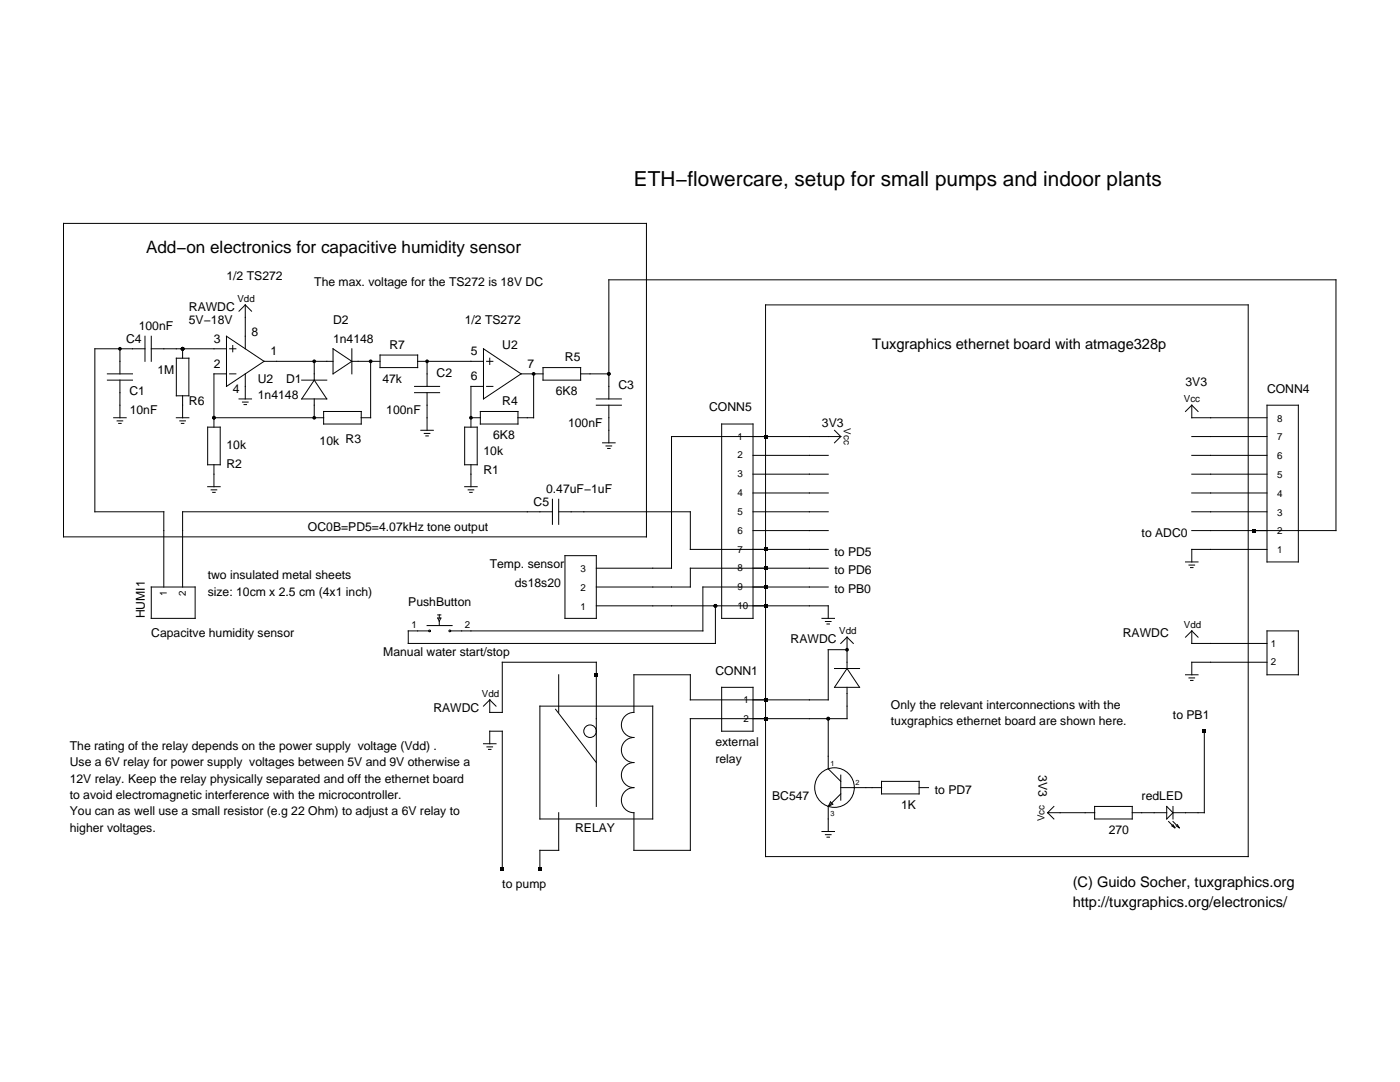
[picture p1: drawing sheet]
<svg xmlns="http://www.w3.org/2000/svg" width="279mm" height="216mm" viewBox="0 0 279 216" stroke-linecap="round" stroke-linejoin="round" font-family="sans-serif">
<g fill="none" stroke="#000" stroke-width=".2">
<path d="M12.7 44.6h116.3v62.5h-116.3zM21.4 74.6h5M21.4 75.9h5M23.9 69.6v5M23.9 75.9v7.5M28.9 69.6h-10v32.5h13.8v15M28.9 67.1v5M30.2 67.1v5M30.2 69.6h15M35.2 71.5h2.5v7.5h-2.5zM36.4 69.6v1.9M36.4 79v4.4"/>
<path d="M45.2 67.1l7.5 5-7.5 5zM45.2 74.6h-2.5v10.6M45.8 74.6h1.3M45.8 69.6h1.3M46.5 68.9v1.3M47.7 79.6h2.5M49 60.8v8.8M49 74.6v5M49 60.8l-1.3 1.3M49 60.8l1.2 1.3M52.7 72.1h13.8M60.2 75.9h5"/>
<path d="M62.7 75.9l2.5 3.7h-5zM62.7 72.1v3.8M62.7 79.6v3.8M66.5 69.6l3.7 2.5-3.7 2.5zM70.2 72.1h5.6M70.2 69.6v5M74 72.1v11.3h-1.9M75.8 70.8h7.6v2.5h-7.6zM82.7 77.1h5M82.7 78.4h5M83.3 72.1h13.2M85.2 72.1v5"/>
<path d="M85.2 78.4v7.5M96.5 77.1h-2.5v8.1M96.5 69.6l7.5 5-7.5 5zM97.1 72.1h1.3M97.1 77.1h1.3M97.7 71.5v1.2M104 74.6h4.4M106.5 74.6v8.8h-3.2M108.4 73.3h7.5v2.6h-7.5zM115.9 74.6h5.6M119 79.6h5M121.5 79.6v-23.8h145.1v50.1h-28.8"/>
<path d="M152.8 60.8h96.3v110.1h-96.3zM22.7 83.4h2.5M23.4 84h1.1M23.7 84.5h.5M35.2 83.4h2.5M35.9 84h1.1M36.2 84.5h.5M41.4 85.2h2.5v7.5h-2.5zM41.4 97.1h2.5M42.1 97.7h1.2M42.4 98.2h.5M42.7 83.4h21.9"/>
<path d="M42.7 92.7v4.4M48.4 80.2h1.1M48.7 80.7h.5M64.6 82.1h7.5v2.5h-7.5zM84 85.9h2.5M84.7 86.5h1.1M85 87h.5M92.7 85.2h2.5v7.5h-2.5zM92.7 97.1h2.5M93.4 97.7h1.1M93.7 98.2h.5M94 83.4h1.9"/>
<path d="M94 92.7v4.4M95.9 82.1h7.5v2.5h-7.5zM110.2 99.6v5M111.5 99.6v5M119 80.9h5M120.3 88.4h2.5M120.9 89h1.2M121.3 89.5h.5M121.5 80.9v7.5M144 84.6h6.3v38.8h-6.3zM150.3 90.9h15M150.3 98.4h15"/>
<path d="M150.3 94.6h15M166.5 85.9l1.3 1.2M167.8 87.1h-33.8v26.3h-15M167.8 87.1l-1.3 1.3M237.8 87.1h15.1M237.8 90.9h15.1M237.8 98.4h15.1M237.8 94.6h15.1M237.8 80.9v2.5h15.1M237.8 80.9l-1.2 1.2M237.8 80.9l1.3 1.2M252.9 80.9h6.2v31.2h-6.2z"/>
<path d="M30.2 117.1h8.7v6.3h-8.7zM110.2 102.1h-73.8v15M111.5 102.1h26.3v7.5h27.5M112.8 110.9h6.2v12.5h-6.2zM150.3 105.9h15M150.3 102.1h15M165.3 113.4h-27.5v3.7h-18.8M165.3 117.1h-25v8.8h-50.4M236.6 112.1h2.5M237.3 112.8h1.1M237.6 113.3h.5M237.8 102.1h15.1"/>
<path d="M252.9 109.6h-15.1v2.5M85.2 124.8h5M87.4 122.7h.6M87.4 123.3h.6l-.3 .7zM87.7 122.7v.6M87.7 124v.8M97.7 139.6v2.6h2.5v-10.1h18.8v28.8M97.7 139.6l-1.2 1.3M97.7 139.6l1.3 1.3M111.5 134.6v7.6M119 120.9h46.3v2.5M142.8 120.9v7.5h-61.3v-2.5h4"/>
<path d="M144 137.1h6.3v8.8h-6.3zM164 123.4h2.5M164.7 124h1.2M165 124.5h.5M166.5 133.4h5M169 129.6h-3.7v10h-27.5v-5h-11.3v7.6a2.5 2.5 0 0 0-2.5 2.5 2.5 2.5 0 0 0 2.5 2.5 2.5 2.5 0 0 0-2.5 2.5 2.5 2.5 0 0 0 2.5 2.5 2.5 2.5 0 0 0-2.5 2.5 2.5 2.5 0 0 0 2.5 2.5 2.5 2.5 0 0 0-2.5 2.5 2.5 2.5 0 0 0 2.5 2.5v7.5h11.3v-26.3h31.2v-6.3M169 133.4l2.5 3.7h-5zM169 127.1v6.3M169 127.1l-1.2 1.3M169 127.1l1.3 1.3M236.6 134.6h2.5M237.3 135.3h1.1"/>
<path d="M237.6 135.8h.5M237.8 125.9v2.5h15.1M237.8 125.9l-1.2 1.2M237.8 125.9l1.3 1.2M252.9 125.9h6.2v8.7h-6.2zM252.9 132.1h-15.1v2.5M96.5 148.4h2.5M97.2 149h1.1M97.5 149.5h.5M97.7 148.4v-2.5h2.5v27.5M107.7 140.9h22.6v22.5h-22.6zM110.9 141.5l8.1 10.7"/>
<path d="M165.3 143.4v10l2.5 2.5M167.8 157.2h8.1M167.8 158.4l-2.5 2.5M167.8 154.7v5M175.9 155.9h7.5v2.5h-7.5zM183.4 157.2h1.9M240.3 145.9v16.3h-6.2M111.5 162.2v7.5h-3.8v3.7M164 165.9h2.5M164.7 166.5h1.2M165 167h.5M165.3 160.9v5"/>
<path d="M165.7 160l.5 .5-.9 .4zM209.1 162.2h9.4M209.1 162.2l1.2 1.2M210.3 160.9l-1.2 1.3M218.5 160.9h7.5v2.5h-7.5zM226 162.2h6.8M232.8 160.9l1.3 1.3-1.3 1.2zM233.2 163.9l1.3 1.3M233.8 164.8l.7 .4M234.1 160.9v2.5M234.1 164.5l.4 .7M234.1 163.9l1.2 1.3"/>
<path d="M234.7 164.8l.6 .4M235 164.5l.3 .7"/>
<circle cx="85.7" cy="125.9" r=".18"/>
<circle cx="89.8" cy="125.9" r=".18"/>
<circle cx="117.8" cy="145.9" r="1.25"/>
<circle cx="166.5" cy="157.2" r="4"/>
</g>
<g fill="#000">
<path d="M152.4 86.7h.8v.8h-.8zM152.4 113h.8v.8h-.8zM152.4 109.3h.8v.7h-.8zM152.4 116.8h.8v.7h-.8zM250 105.5h.7v.7h-.7zM118.6 134.3h.8v.7h-.8zM152.4 120.5h.8v.8h-.8zM152.4 139.3h.8v.7h-.8zM152.4 143h.8v.8h-.8zM240 145.5h.7v.8h-.7zM99.9 173.1h.7v.7h-.7zM107.4 173.1h.7v.7h-.7z"/>
<circle cx="23.9" cy="69.6" r=".38"/>
<circle cx="36.4" cy="69.6" r=".38"/>
<circle cx="62.7" cy="72.1" r=".38"/>
<circle cx="74" cy="72.1" r=".38"/>
<circle cx="85.2" cy="72.1" r=".38"/>
<circle cx="106.5" cy="74.6" r=".38"/>
<circle cx="121.5" cy="74.6" r=".38"/>
<circle cx="42.7" cy="83.4" r=".38"/>
<circle cx="62.7" cy="83.4" r=".38"/>
<circle cx="94" cy="83.4" r=".38"/>
<circle cx="142.8" cy="120.9" r=".38"/>
<circle cx="169" cy="129.6" r=".38"/>
<circle cx="165.3" cy="143.4" r=".38"/>
</g>
<text font-size="4.1" x="126.5" y="37.1">ETH−flowercare, setup for small pumps and indoor plants</text>
<text font-size="3.4" x="29.1" y="50.5">Add−on electronics for capacitive humidity sensor</text>
<g font-size="2.9">
<text x="174" y="69.6">Tuxgraphics ethernet board with atmage328p</text>
<text x="214.1" y="177">(C) Guido Socher, tuxgraphics.org</text>
<text x="214.1" y="180.9">http://tuxgraphics.org/electronics/</text>
</g>
<g font-size="2.4">
<text x="45.2" y="55.8">1/2 TS272</text>
<text x="62.7" y="57.1">The max. voltage for the TS272 is 18V DC</text>
<text x="27.7" y="65.8">100nF</text>
<text x="37.7" y="62.1">RAWDC</text>
<text x="37.7" y="64.6">5V−18V</text>
<text x="66.5" y="64.6">D2</text>
<text x="92.7" y="64.6">1/2 TS272</text>
<text x="25.2" y="68.3">C4</text>
<text x="42.7" y="68.3">3</text>
<text x="50.2" y="67.1">8</text>
<text x="54" y="70.8">1</text>
<text x="66.5" y="68.3">1n4148</text>
<text x="77.7" y="69.6">R7</text>
<text x="94" y="70.8">5</text>
<text x="100.2" y="69.6">U2</text>
<text x="31.4" y="74.6">1M</text>
<text x="42.7" y="73.3">2</text>
<text x="51.5" y="76.4">U2</text>
<text x="57.1" y="76.4">D1</text>
<text x="76.3" y="76.4">47k</text>
<text x="87.1" y="75.2">C2</text>
<text x="94" y="75.9">6</text>
<text x="105.2" y="73.3">7</text>
<text x="112.8" y="72.1">R5</text>
<text x="123.4" y="77.7">C3</text>
<text x="236.6" y="77.1">3V3</text>
<text x="25.8" y="78.9">C1</text>
<text x="25.9" y="82.6">10nF</text>
<text x="37.7" y="80.9">R6</text>
<text x="46.5" y="78.4">4</text>
<text x="51.5" y="79.6">1n4148</text>
<text x="77.1" y="82.6">100nF</text>
<text x="100.2" y="80.9">R4</text>
<text x="110.9" y="78.9">6K8</text>
<text x="141.5" y="82.1">CONN5</text>
<text x="252.9" y="78.4">CONN4</text>
<text x="45.2" y="89.6">10k</text>
<text x="63.8" y="88.9">10k R3</text>
<text x="98.4" y="87.6">6K8</text>
<text x="113.4" y="85.1">100nF</text>
<text x="164" y="85.1">3V3</text>
<text x="45.2" y="93.4">R2</text>
<text x="96.5" y="90.9">10k</text>
<text x="96.5" y="94.6">R1</text>
<text x="106.5" y="100.9">C5</text>
<text x="109" y="98.4">0.47uF−1uF</text>
<text x="61.5" y="105.9">OC0B=PD5=4.07kHz tone output</text>
<text x="227.8" y="107.1">to ADC0</text>
<text x="97.7" y="113.4">Temp. sensor</text>
<text x="166.5" y="110.9">to PD5</text>
<text x="41.4" y="115.6">two insulated metal sheets</text>
<text x="41.4" y="118.9">size: 10cm x 2.5 cm (4x1 inch)</text>
<text x="102.7" y="117.1">ds18s20</text>
<text x="166.5" y="118.4">to PB0</text>
<text x="166.5" y="114.6">to PD6</text>
<text x="28.9" y="123.4" transform="rotate(-90 28.9 123.4)">HUMI1</text>
<text x="81.5" y="120.9">PushButton</text>
<text x="30.2" y="127.1">Capacitve humidity sensor</text>
<text x="76.5" y="130.9">Manual water start/stop</text>
<text x="157.8" y="128.4">RAWDC</text>
<text x="224.1" y="127.1">RAWDC</text>
<text x="142.8" y="134.6">CONN1</text>
<text x="86.5" y="142.2">RAWDC</text>
<text x="177.8" y="141.4">Only the relevant interconnections with the</text>
<text x="234.1" y="143.4">to PB1</text>
<text x="13.9" y="149.7">The rating of the relay depends on the power supply voltage (Vdd) .</text>
<text x="142.8" y="148.9">external</text>
<text x="177.8" y="144.7">tuxgraphics ethernet board are shown here.</text>
<text x="13.9" y="152.9">Use a 6V relay for power supply voltages between 5V and 9V otherwise a</text>
<text x="142.8" y="152.2">relay</text>
<text x="207.3" y="154.7" transform="rotate(90 207.3 154.7)">3V3</text>
<text x="13.9" y="156.2">12V relay. Keep the relay physically separated and off the ethernet board</text>
<text x="13.9" y="159.4">to avoid electromagnetic interference with the microcontroller.</text>
<text x="154.1" y="159.7">BC547</text>
<text x="179.8" y="161.4">1K</text>
<text x="186.6" y="158.4">to PD7</text>
<text x="227.8" y="159.7">redLED</text>
<text x="13.9" y="162.7">You can as well use a small resistor (e.g 22 Ohm) to adjust a 6V relay to</text>
<text x="13.9" y="165.9">higher voltages.</text>
<text x="114.8" y="165.9">RELAY</text>
<text x="221.3" y="166.4">270</text>
<text x="100.2" y="177.2">to pump</text>
</g>
<g font-size="1.9">
<text x="47.4" y="60.2">Vdd</text>
<text x="236.3" y="80.2">Vcc</text>
<text x="147.2" y="87.7">1</text>
<text x="168.4" y="85.4" transform="rotate(90 168.4 85.4)">Vcc</text>
<text x="254.9" y="84.1">8</text>
<text x="254.9" y="87.8">7</text>
<text x="147.2" y="91.5">2</text>
<text x="147.2" y="95.2">3</text>
<text x="254.9" y="91.6">6</text>
<text x="254.9" y="95.4">5</text>
<text x="147.2" y="99">4</text>
<text x="254.9" y="99.1">4</text>
<text x="147.2" y="106.5">6</text>
<text x="147.2" y="102.7">5</text>
<text x="254.9" y="106.6">2</text>
<text x="254.9" y="102.9">3</text>
<text x="147.2" y="110.3">7</text>
<text x="254.9" y="110.4">1</text>
<text x="33.3" y="119" transform="rotate(-90 33.3 119)">1</text>
<text x="37.1" y="119" transform="rotate(-90 37.1 119)">2</text>
<text x="115.9" y="117.9">2</text>
<text x="115.9" y="114.1">3</text>
<text x="147.2" y="114">8</text>
<text x="147.2" y="117.8">9</text>
<text x="82.1" y="125.3">1</text>
<text x="92.7" y="125.3">2</text>
<text x="115.9" y="121.6">1</text>
<text x="147.2" y="121.5">10</text>
<text x="236.3" y="125.3">Vdd</text>
<text x="167.5" y="126.5">Vdd</text>
<text x="253.7" y="129">1</text>
<text x="253.7" y="132.8">2</text>
<text x="96.2" y="139">Vdd</text>
<text x="148.4" y="140.3">1</text>
<text x="148.4" y="144">2</text>
<text x="208.4" y="163.8" transform="rotate(-90 208.4 163.8)">Vcc</text>
</g>
<g font-size="1.5">
<text x="165.7" y="152.8">1</text>
<text x="170.7" y="156.5">2</text>
<text x="165.7" y="162.8">3</text>
</g>
</svg>
